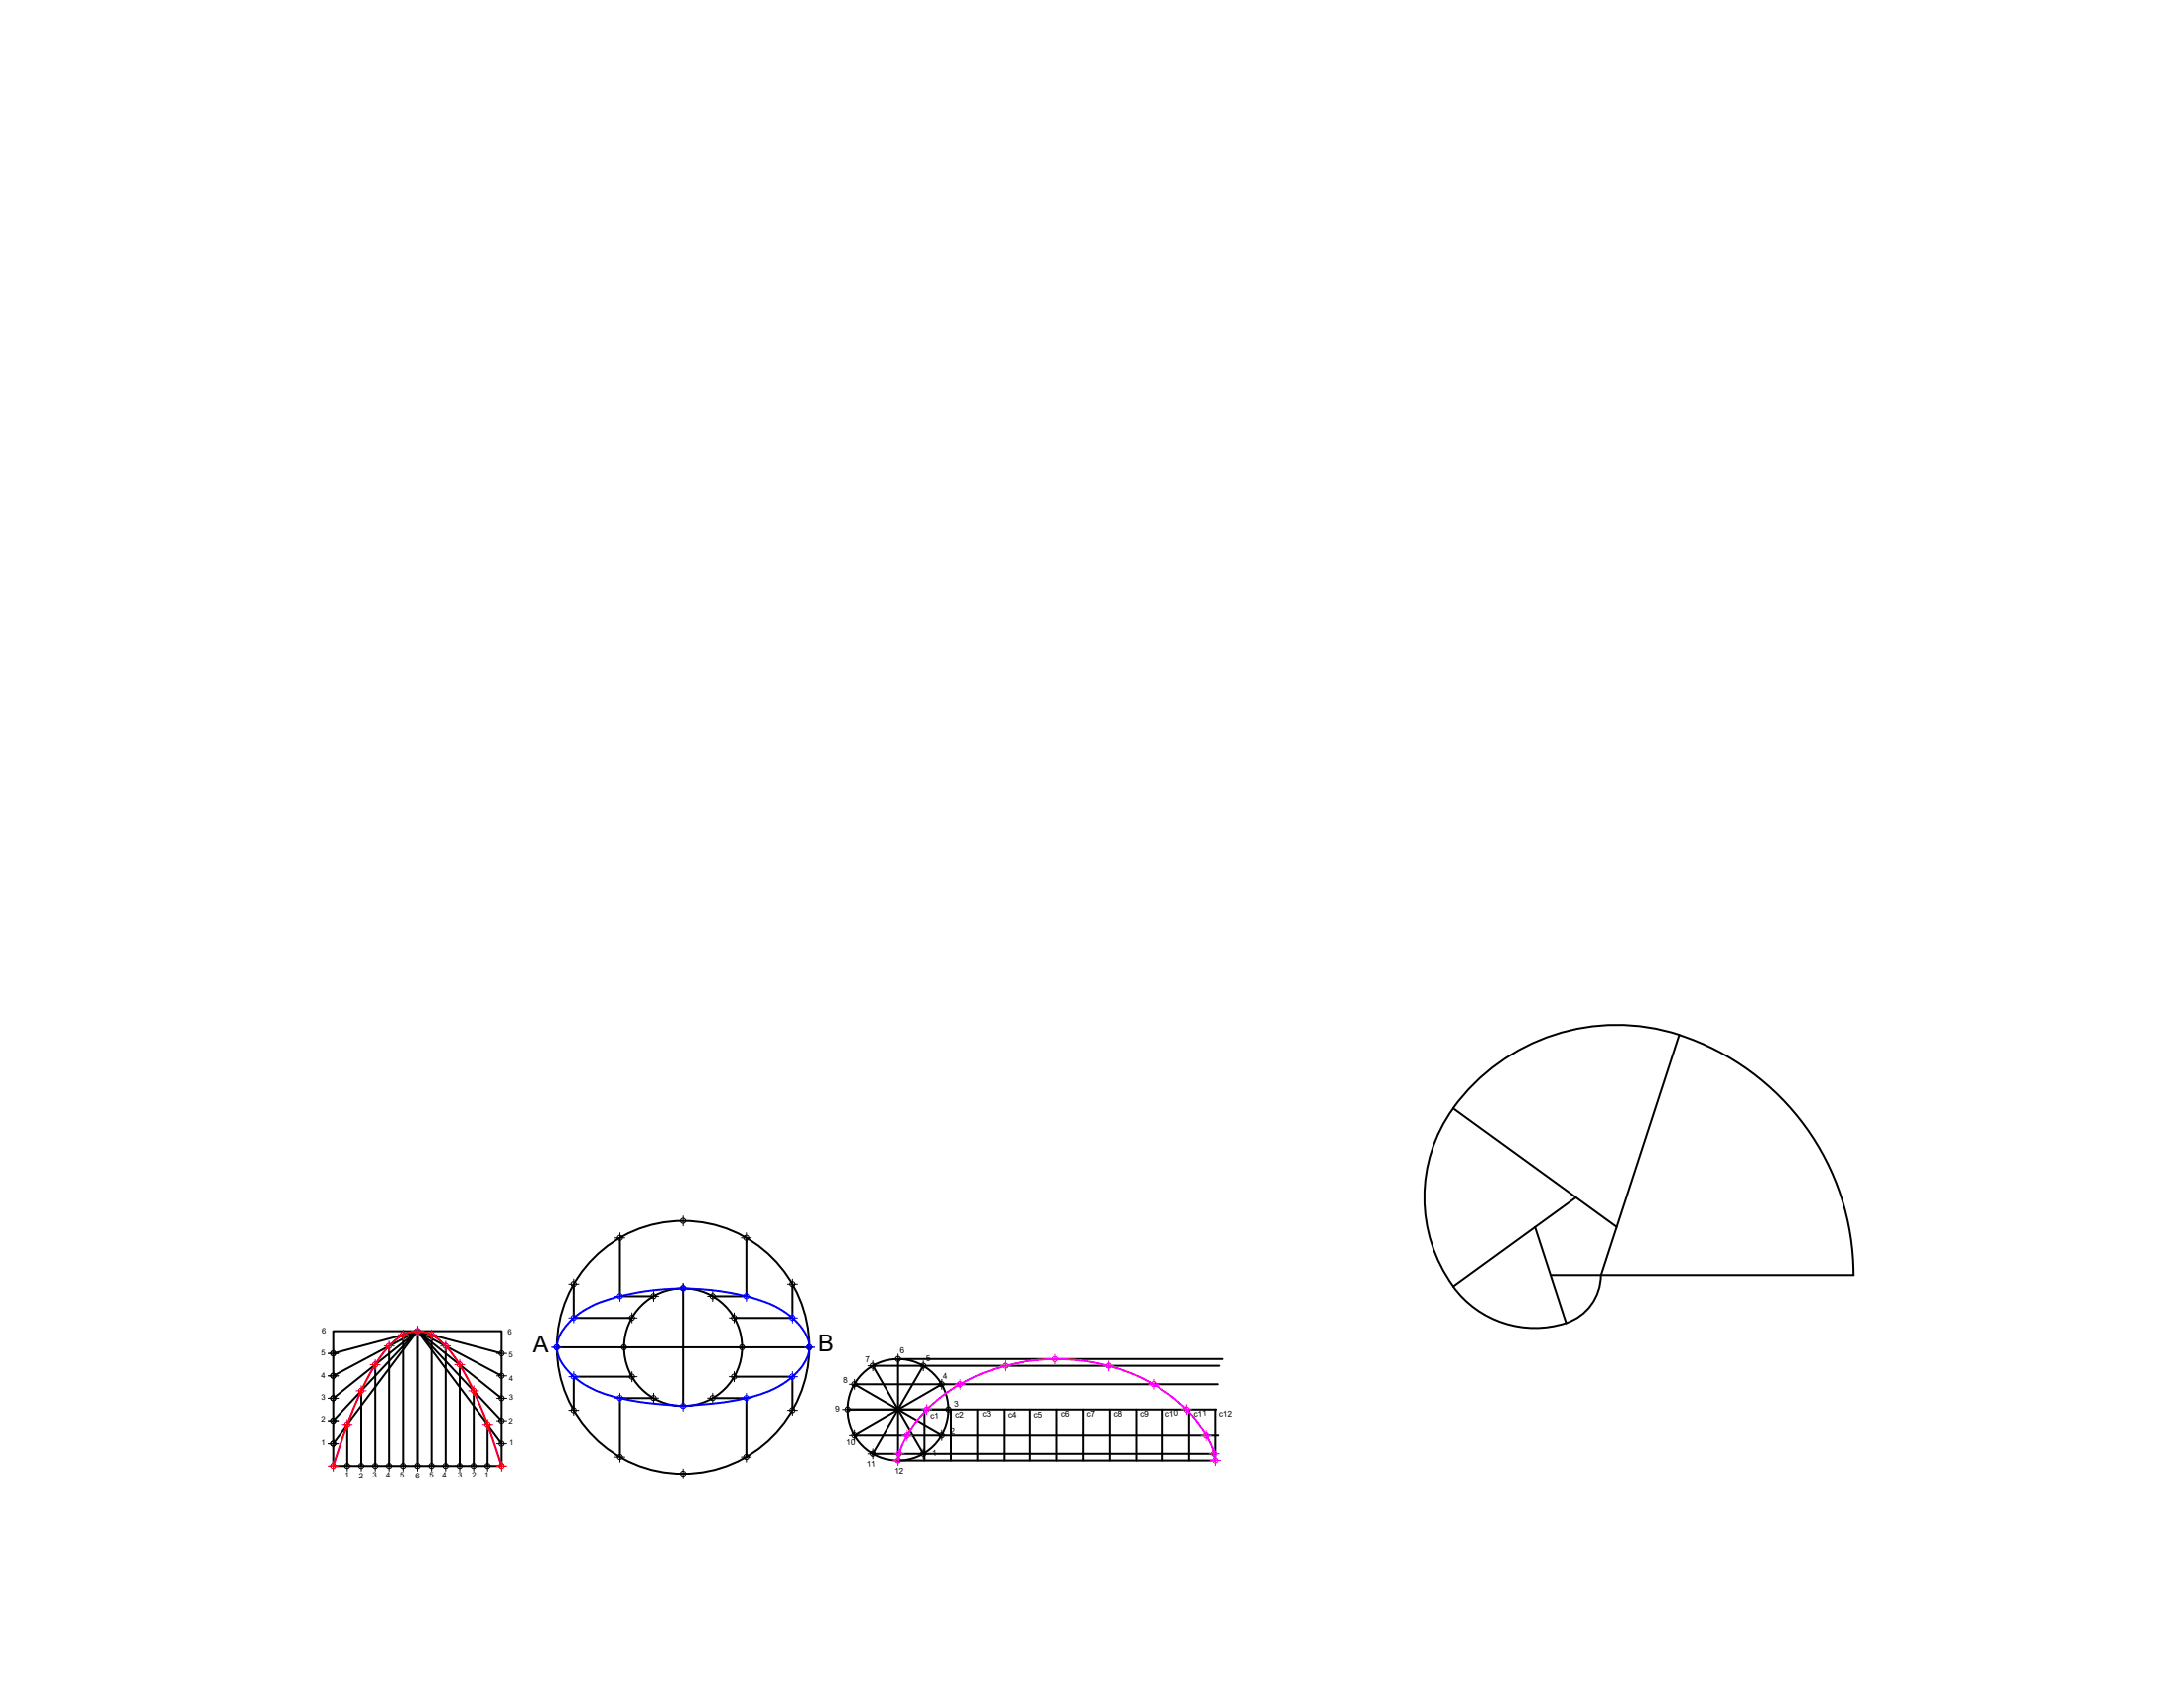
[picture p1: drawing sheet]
<svg xmlns="http://www.w3.org/2000/svg" width="279mm" height="216mm" viewBox="0 0 279 216" stroke-linecap="round" stroke-linejoin="round" font-family="sans-serif">
<!-- layer: 0 -->
<g fill="none" stroke="#000" stroke-width=".25">
<path d="M214.8 132.4a32.4 32.4 0 0 1 22.4 30.7h-32.4a6.6 6.6 0 0 1-5.7 6.5 12.9 12.9 0 0 1-13.2-5.1M214.8 132.3a25.9 25.9 0 0 0-28.9 9.4M214.8 132.4l-10 30.7h-6.4M79.3 158.3v7.5h4.3M95.5 158.3v7.5h-4.3M196.4 156.9l4 12.3M201.6 153.2l-15.7 11.3a19.4 19.4 0 0 1 0-22.7l20.9 15.1M42.6 170.3h21.6v17.2h-21.6zM42.6 173.1l10.8-2.8-10.8 5.7M42.6 178.9l10.8-8.6-10.8 11.5M46.2 177.9v9.6M48 174.6v12.9"/>
<path d="M49.8 172.2v15.3M51.6 170.7v16.8M53.4 170.3v17.2M53.4 170.3l-10.8 14.3M53.4 170.3l10.8 14.3M55.2 170.7v16.8M57 172.2v15.3M58.8 174.6v12.9M60.6 177.9v9.6M64.2 173.1l-10.8-2.8 10.8 5.7M64.2 178.9l-10.8-8.6 10.8 11.5M71.2 172.3h32.3"/>
<path d="M73.4 164.2v4.4h7.5M80.9 176.1h-7.5v4.3M83.6 178.9h-4.3v7.4M87.4 164.8v15.1M91.2 178.9h4.3v7.4M93.9 176.1h7.5v4.3M101.4 164.2v4.4h-7.5M118.1 174.7l-6.4 11.2h43.9M120.5 177.1l-11.2 6.5h46.6M155.8 177.1h-46.5l11.2 6.5M156 174.7h-44.3l6.4 11.2M156.4 173.8h-41.5v13h40.6v-6.5"/>
<path d="M44.4 182.2v5.3M62.4 182.2v5.3M108.4 180.3h47.2M118.3 180.3v6.5M121.7 180.3v6.5M125.1 180.3v6.5M128.4 180.3v6.5M131.8 180.3v6.5M135.2 180.3v6.5M138.6 180.3v6.5M142 180.3v6.5M145.4 180.3v6.5"/>
<path d="M148.7 180.3v6.5M152.1 180.3v6.5"/>
<circle cx="87.4" cy="172.3" r="16.2"/>
<circle cx="87.4" cy="172.3" r="7.5"/>
<circle cx="114.9" cy="180.3" r="6.5"/>
</g>
<g fill="none" stroke="#000" stroke-width=".13">
<path d="M78.7 158.3h1.2M79.3 157.7v1.3M86.7 156.2h1.3M87.4 155.5v1.3M94.8 158.3h1.3M95.5 157.7v1.3M42 173.1h1.3M42 176h1.3M42 178.9h1.3M42.6 172.5v1.3M42.6 175.4v1.2M42.6 178.2v1.3"/>
<path d="M63.5 173.1h1.3M63.5 176h1.3M63.5 178.9h1.3M64.2 172.5v1.3M64.2 175.4v1.2M64.2 178.2v1.3M70.6 172.3h1.3M71.2 171.7v1.3M72.7 164.2h1.3M73.4 163.6v1.3M73.4 179.8v1.3M79.2 172.3h1.3"/>
<path d="M79.8 171.7v1.3M80.2 168.6h1.3M80.2 176.1h1.3M80.9 167.9v1.3M80.9 175.4v1.4M83 165.8h1.3M83 178.9h1.3M83.6 165.2v1.2M83.6 178.2v1.3M86.7 164.8h1.3M87.4 164.1v1.3M90.5 165.8h1.3"/>
<path d="M90.5 178.9h1.3M91.2 165.2v1.2M91.2 178.2v1.3M93.3 168.6h1.3M93.3 176.1h1.3M93.9 167.9v1.3M93.9 175.4v1.4M94.3 172.3h1.3M94.9 171.7v1.3M100.8 164.2h1.2M101.4 163.6v1.3M101.4 179.8v1.3"/>
<path d="M102.9 172.3h1.3M103.5 171.7v1.3M108.4 179.7v1.2M108.6 177.1h1.3M109.3 176.4v1.3M111 174.7h1.3M111.7 174.1v1.3M114.3 173.8h1.2M114.9 173.2v1.3M117.5 174.7h1.3M118.1 174.1v1.3M119.8 177.1h1.3"/>
<path d="M120.5 176.4v1.3M121.4 179.7v1.2M42 181.8h1.3M42 184.6h1.3M42.6 181.1v1.3M42.6 184v1.3M43.8 187.5h1.3M44.4 186.9v1.2M45.6 187.5h1.3M46.2 186.9v1.2M47.4 187.5h1.3M48 186.9v1.2"/>
<path d="M49.2 187.5h1.3M49.8 186.9v1.2M51 187.5h1.3M51.6 186.9v1.2M52.8 187.5h1.3M53.4 186.9v1.2M54.5 187.5h1.4M55.2 186.9v1.2M56.3 187.5h1.3M57 186.9v1.2M58.1 187.5h1.3M58.8 186.9v1.2"/>
<path d="M59.9 187.5h1.3M60.6 186.9v1.2M61.7 187.5h1.3M62.4 186.9v1.2M63.5 181.8h1.3M63.5 184.6h1.3M64.2 181.1v1.3M64.2 184v1.3M72.7 180.4h1.3M78.7 186.3h1.2M79.3 185.7v1.3M86.7 188.5h1.3"/>
<path d="M87.4 187.8v1.3M94.8 186.3h1.3M95.5 185.7v1.3M100.8 180.4h1.2M107.8 180.3h1.3M108.6 183.6h1.3M109.3 182.9v1.3M111 185.9h1.3M111.7 185.3v1.3M117.5 185.9h1.3M118.1 185.3v1.3M119.8 183.6h1.3"/>
<path d="M120.5 182.9v1.3M120.7 180.3h1.3"/>
<circle cx="79.3" cy="158.3" r=".33"/>
<circle cx="87.4" cy="156.2" r=".33"/>
<circle cx="95.5" cy="158.3" r=".33"/>
<circle cx="42.6" cy="178.9" r=".33"/>
<circle cx="42.6" cy="173.1" r=".33"/>
<circle cx="42.6" cy="176" r=".33"/>
<circle cx="64.2" cy="173.1" r=".33"/>
<circle cx="64.2" cy="176" r=".33"/>
<circle cx="64.2" cy="178.9" r=".33"/>
<circle cx="71.2" cy="172.3" r=".33"/>
<circle cx="73.4" cy="164.2" r=".33"/>
<circle cx="79.8" cy="172.3" r=".33"/>
<circle cx="80.8" cy="176.1" r=".33"/>
<circle cx="80.8" cy="168.6" r=".33"/>
<circle cx="83.6" cy="165.8" r=".33"/>
<circle cx="83.6" cy="178.8" r=".33"/>
<circle cx="87.4" cy="164.8" r=".33"/>
<circle cx="91.2" cy="165.8" r=".33"/>
<circle cx="91.2" cy="178.8" r=".33"/>
<circle cx="93.9" cy="176.1" r=".33"/>
<circle cx="93.9" cy="168.6" r=".33"/>
<circle cx="94.9" cy="172.3" r=".33"/>
<circle cx="101.4" cy="164.2" r=".33"/>
<circle cx="103.5" cy="172.3" r=".33"/>
<circle cx="109.3" cy="177.1" r=".33"/>
<circle cx="111.6" cy="174.7" r=".33"/>
<circle cx="114.9" cy="173.8" r=".33"/>
<circle cx="118.1" cy="174.7" r=".33"/>
<circle cx="120.5" cy="177.1" r=".33"/>
<circle cx="42.6" cy="181.7" r=".33"/>
<circle cx="42.6" cy="184.6" r=".33"/>
<circle cx="44.4" cy="187.5" r=".33"/>
<circle cx="46.2" cy="187.5" r=".33"/>
<circle cx="48" cy="187.5" r=".33"/>
<circle cx="49.8" cy="187.5" r=".33"/>
<circle cx="51.6" cy="187.5" r=".33"/>
<circle cx="53.4" cy="187.5" r=".33"/>
<circle cx="55.2" cy="187.5" r=".33"/>
<circle cx="57" cy="187.5" r=".33"/>
<circle cx="58.8" cy="187.5" r=".33"/>
<circle cx="60.6" cy="187.5" r=".33"/>
<circle cx="62.4" cy="187.5" r=".33"/>
<circle cx="64.2" cy="184.6" r=".33"/>
<circle cx="64.2" cy="181.7" r=".33"/>
<circle cx="73.4" cy="180.4" r=".33"/>
<circle cx="79.3" cy="186.3" r=".33"/>
<circle cx="87.4" cy="188.5" r=".33"/>
<circle cx="95.5" cy="186.3" r=".33"/>
<circle cx="101.4" cy="180.4" r=".33"/>
<circle cx="108.4" cy="180.3" r=".33"/>
<circle cx="109.3" cy="183.5" r=".33"/>
<circle cx="111.6" cy="185.9" r=".33"/>
<circle cx="118.1" cy="185.9" r=".33"/>
<circle cx="120.5" cy="183.5" r=".33"/>
<circle cx="121.4" cy="180.3" r=".33"/>
</g>
<g fill="none" stroke="#f00" stroke-width=".13">
<path d="M45.6 177.9h1.3M46.2 177.3v1.3M47.4 174.6h1.3M48 173.9v1.3M49.2 172.2h1.3M49.8 171.5v1.3M51 170.7h1.3M51.6 170.1v1.3M52.8 170.3h1.3M53.4 169.6v1.3M54.5 170.7h1.4M55.2 170.1v1.3"/>
<path d="M56.3 172.2h1.3M57 171.5v1.3M58.1 174.6h1.3M58.8 173.9v1.3M59.9 177.9h1.3M60.6 177.3v1.3M42 187.5h1.3M42.6 186.9v1.2M43.8 182.2h1.3M44.4 181.6v1.3M61.7 182.2h1.3M62.4 181.6v1.3"/>
<path d="M63.5 187.5h1.3M64.2 186.9v1.2"/>
<circle cx="46.2" cy="177.9" r=".33"/>
<circle cx="48" cy="174.5" r=".33"/>
<circle cx="49.8" cy="172.2" r=".33"/>
<circle cx="51.6" cy="170.7" r=".33"/>
<circle cx="53.4" cy="170.2" r=".33"/>
<circle cx="55.2" cy="170.7" r=".33"/>
<circle cx="57" cy="172.2" r=".33"/>
<circle cx="58.8" cy="174.5" r=".33"/>
<circle cx="60.6" cy="177.9" r=".33"/>
<circle cx="42.6" cy="187.5" r=".33"/>
<circle cx="44.4" cy="182.2" r=".33"/>
<circle cx="62.4" cy="182.2" r=".33"/>
<circle cx="64.2" cy="187.5" r=".33"/>
</g>
<path d="M42.6 187.5a59.1 59.1 0 0 1 5.3-12.8 10 10 0 0 1 3.9-4.1 4 4 0 0 1 4.6 1 20.7 20.7 0 0 1 4.6 7.2l1.5 3.7 1.7 5" fill="none" stroke="#f00" stroke-width=".25"/>
<g fill="none" stroke="#00f" stroke-width=".13">
<path d="M70.6 172.3h1.3M71.2 171.7v1.3M72.7 168.6h1.3M72.7 176.1h1.3M73.4 167.9v1.3M73.4 175.4v1.4M78.7 165.8h1.2M78.7 178.9h1.2M79.3 165.2v1.2M79.3 178.2v1.3M86.7 179.9h1.3M86.7 164.8h1.3"/>
<path d="M87.4 164.1v1.3M87.4 179.2v1.3M94.8 165.8h1.3M94.8 178.9h1.3M95.5 165.2v1.2M95.5 178.2v1.3M100.8 168.6h1.2M100.8 176.1h1.2M101.4 167.9v1.3M101.4 175.4v1.4M102.9 172.3h1.3M103.5 171.7v1.3"/>
<circle cx="71.2" cy="172.3" r=".33"/>
<circle cx="73.4" cy="168.6" r=".33"/>
<circle cx="73.4" cy="176.1" r=".33"/>
<circle cx="79.3" cy="178.8" r=".33"/>
<circle cx="79.3" cy="165.8" r=".33"/>
<circle cx="87.4" cy="179.9" r=".33"/>
<circle cx="87.4" cy="164.8" r=".33"/>
<circle cx="95.5" cy="178.8" r=".33"/>
<circle cx="95.5" cy="165.8" r=".33"/>
<circle cx="101.4" cy="176.1" r=".33"/>
<circle cx="101.4" cy="168.6" r=".33"/>
<circle cx="103.5" cy="172.3" r=".33"/>
</g>
<path d="M72.8 169.1a12.6 12.6 0 0 1 6.3-3.3 32 32 0 0 1 19.9 1.2 8.3 8.3 0 0 1 4.4 4.2 3.8 3.8 0 0 1-1 3.8 11.8 11.8 0 0 1-6.7 3.8l-2.4 .5-2.3 .3a21.6 21.6 0 0 1-7.2 0 22 22 0 0 1-8.6-2.2 7.6 7.6 0 0 1-3.8-4.2 3.9 3.9 0 0 1 1-3.6z" fill="none" stroke="#00f" stroke-width=".25"/>
<g fill="none" stroke="#f0f" stroke-width=".13">
<path d="M118.6 179.7v1.2M122.2 177.1h1.3M122.8 176.4v1.3M127.9 174.7h1.3M128.6 174.1v1.3M134.3 173.8h1.3M135 173.2v1.3M141.2 174.7h1.3M141.8 174.1v1.3M146.9 177.1h1.3M147.6 176.4v1.3M151.8 179.7v1.2"/>
<path d="M114.3 186.8h1.2M114.4 185.9h1.3M114.9 186.1v1.3M115 185.3v1.3M115.4 183.6h1.3M116.1 182.9v1.3M117.9 180.3h1.3M151.2 180.3h1.3M153.7 183.6h1.3M154.3 182.9v1.3M154.7 185.9h1.3M154.9 186.8h1.2"/>
<path d="M155.3 185.3v1.3M155.5 186.1v1.3"/>
<circle cx="122.8" cy="177.1" r=".33"/>
<circle cx="128.6" cy="174.7" r=".33"/>
<circle cx="135" cy="173.8" r=".33"/>
<circle cx="141.8" cy="174.7" r=".33"/>
<circle cx="147.6" cy="177.1" r=".33"/>
<circle cx="114.9" cy="186.8" r=".33"/>
<circle cx="115" cy="185.9" r=".33"/>
<circle cx="116" cy="183.5" r=".33"/>
<circle cx="118.6" cy="180.3" r=".33"/>
<circle cx="151.8" cy="180.3" r=".33"/>
<circle cx="154.3" cy="183.5" r=".33"/>
<circle cx="155.3" cy="185.9" r=".33"/>
<circle cx="155.5" cy="186.8" r=".33"/>
</g>
<path d="M114.9 186.8a10.5 10.5 0 0 1 2.9-5.7 23.4 23.4 0 0 1 18.2-7.2 23.3 23.3 0 0 1 16.6 7.2 11.3 11.3 0 0 1 2.8 5.3l.1 .4" fill="none" stroke="#f0f" stroke-width=".25"/>
<g font-size="3">
<text x="68.2" y="172.9">A</text>
<text x="104.7" y="172.8">B</text>
</g>
<g font-size="1.1">
<text x="115.1" y="173.1" transform="rotate(-4 115.1 173.1)">6</text>
<text x="107.9" y="177" transform="rotate(-4 107.9 177)">8</text>
<text x="110.7" y="174.3" transform="rotate(-4 110.7 174.3)">7</text>
<text x="118.5" y="174.1" transform="rotate(-4 118.5 174.1)">5</text>
<text x="120.7" y="176.4" transform="rotate(-4 120.7 176.4)">4</text>
<text x="122.1" y="180" transform="rotate(-4 122.1 180)">3</text>
<text x="106.9" y="180.6" transform="rotate(-4 106.9 180.6)">9</text>
<text x="108.3" y="184.8" transform="rotate(-3 108.3 184.8)">10</text>
<text x="119" y="181.5" transform="rotate(-3 119 181.5)">c1</text>
<text x="121.6" y="183.4" transform="rotate(-4 121.6 183.4)">2</text>
<text x="122.2" y="181.4" transform="rotate(-3 122.2 181.4)">c2</text>
<text x="125.7" y="181.3" transform="rotate(-3 125.7 181.3)">c3</text>
<text x="128.9" y="181.3" transform="rotate(-3 128.9 181.3)">c4</text>
<text x="132.3" y="181.3" transform="rotate(-3 132.3 181.3)">c5</text>
<text x="135.8" y="181.2" transform="rotate(-3 135.8 181.2)">c6</text>
<text x="139" y="181.2" transform="rotate(-3 139 181.2)">c7</text>
<text x="142.5" y="181.3" transform="rotate(-3 142.5 181.3)">c8</text>
<text x="145.9" y="181.3" transform="rotate(-3 145.9 181.3)">c9</text>
<text x="149.1" y="181.2" transform="rotate(-4 149.1 181.2)">c10</text>
<text x="152.8" y="181.2" transform="rotate(-4 152.8 181.2)">c11</text>
<text x="156" y="181.3" transform="rotate(-4 156 181.3)">c12</text>
<text x="110.9" y="187.6" transform="rotate(-4 110.9 187.6)">11</text>
<text x="111.3" y="186.3" transform="rotate(-4 111.3 186.3)">1</text>
<text x="114.5" y="188.5" transform="rotate(-3 114.5 188.5)">12</text>
<text x="119.3" y="186.2" transform="rotate(-4 119.3 186.2)">1</text>
</g>
<g font-size="1">
<text x="41.1" y="173.3">5</text>
<text x="41.1" y="170.6">6</text>
<text x="65" y="170.7">6</text>
<text x="65.1" y="173.6">5</text>
<text x="41.1" y="176.3">4</text>
<text x="41.1" y="179.1">3</text>
<text x="65.1" y="176.7">4</text>
<text x="65.1" y="179.1">3</text>
<text x="41.1" y="181.9">2</text>
<text x="41.1" y="184.8">1</text>
<text x="65.1" y="182.2">2</text>
<text x="65.2" y="184.8">1</text>
<text x="44.1" y="189">1</text>
<text x="45.9" y="189.1">2</text>
<text x="47.7" y="189">3</text>
<text x="49.4" y="189">4</text>
<text x="51.2" y="189">5</text>
<text x="53.1" y="189.1">6</text>
<text x="54.9" y="189">5</text>
<text x="56.6" y="189">4</text>
<text x="58.5" y="189">3</text>
<text x="60.4" y="189">2</text>
<text x="62" y="189">1</text>
</g>
</svg>
